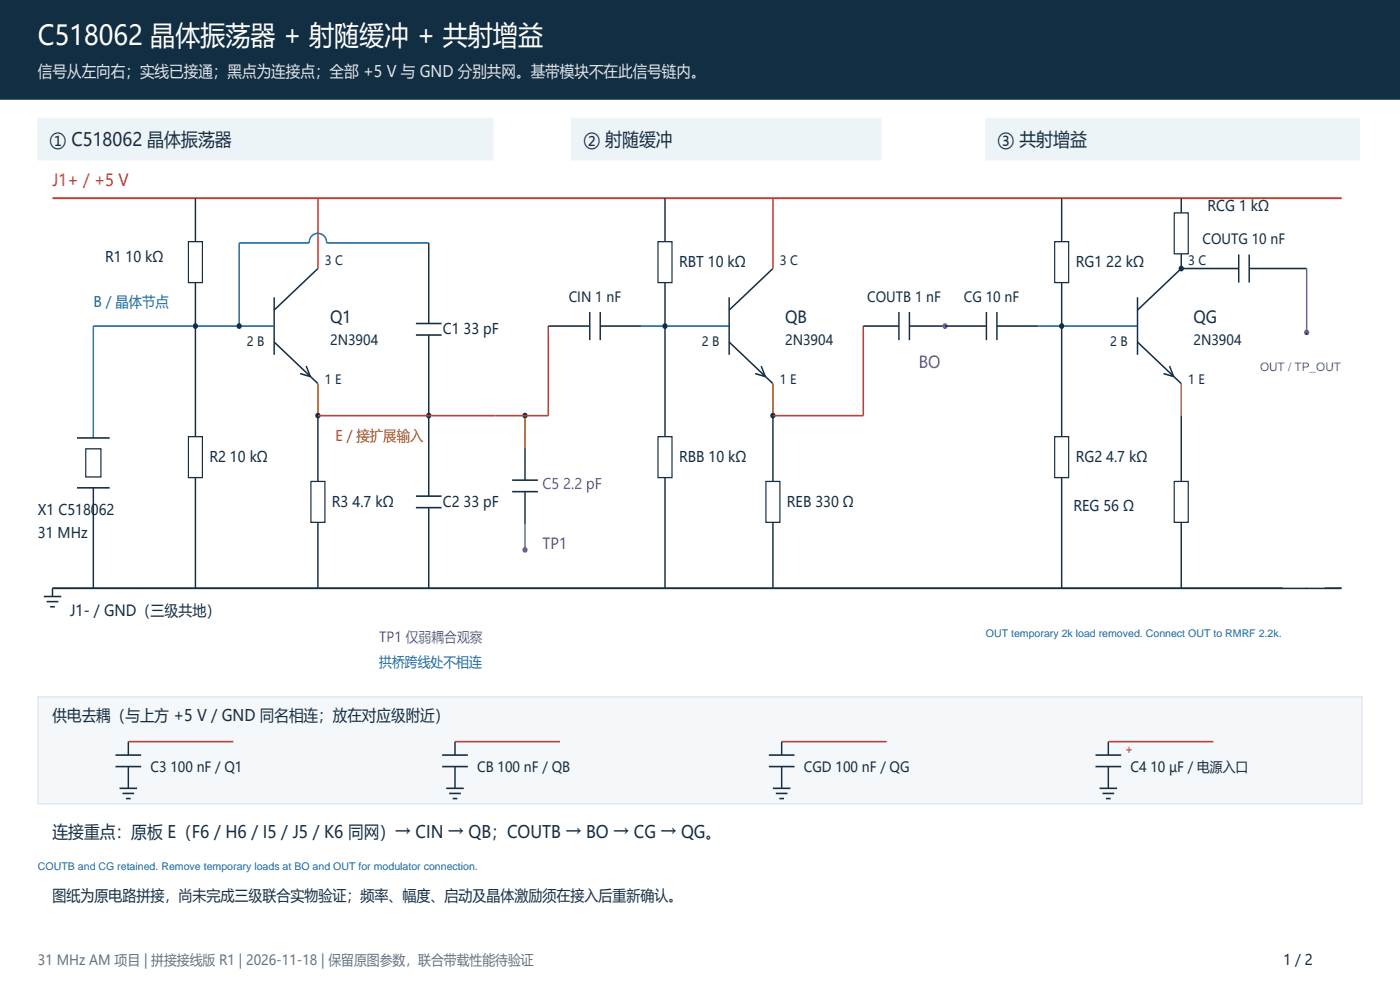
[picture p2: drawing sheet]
<svg xmlns="http://www.w3.org/2000/svg" width="420mm" height="297mm" viewBox="0 0 420 297" stroke-linecap="round" stroke-linejoin="round" font-family="sans-serif">
<path d="M0 0h420v29.7h-420z" fill-rule="evenodd" fill="#112e43" stroke="#112e43" stroke-width=".37"/>
<g fill="#edf4f8" stroke="#edf4f8" stroke-width=".37">
<path d="M11.4 35.4h136.5v12.5h-136.5z" fill-rule="evenodd"/>
<path d="M171.5 35.4h92.8v12.5h-92.8z" fill-rule="evenodd"/>
<path d="M295.8 35.4h112v12.5h-112z" fill-rule="evenodd"/>
</g>
<path d="M15.8 59.4h386.7" fill="none" stroke="#c43c36" stroke-width=".55"/>
<path d="M15.8 176.3h386.7" fill="none" stroke="#172d41" stroke-width=".55"/>
<path d="M58.6 59.4v13M82.3 89.1v17.2M95.4 80.5l-13.1 12.4M82.3 102.5l13.1 12.5M91.9 109.7l1.2 3.2-3-.9M13.1 178.8h5.3M15.8 176.3v2.5M14 180.3h3.5M15.1 181.8h1.4" fill="none" stroke="#172d41" stroke-width=".46"/>
<path d="M95.4 59.4v21.1" fill="none" stroke="#c43c36" stroke-width=".46"/>
<path d="M56.5 72.4h4.2v12.3h-4.2z" fill-rule="evenodd" fill="#fff" stroke="#172d41" stroke-width=".37"/>
<path d="M58.6 84.7v46.2" fill="none" stroke="#172d41" stroke-width=".46"/>
<path d="M56.5 130.9h4.2v12.2h-4.2z" fill-rule="evenodd" fill="#fff" stroke="#172d41" stroke-width=".37"/>
<path d="M58.6 143.1v33.2" fill="none" stroke="#172d41" stroke-width=".46"/>
<path d="M28 97.7h54.3" fill="none" stroke="#146fa5" stroke-width=".46"/>
<circle cx="58.6" cy="97.7" r=".82" fill="#172d41"/>
<path d="M28 97.7v33.6" fill="none" stroke="#146fa5" stroke-width=".46"/>
<path d="M23.1 131.3h9.8" fill="none" stroke="#172d41" stroke-width=".46"/>
<path d="M25.7 134.5h4.6v8.4h-4.6z" fill-rule="evenodd" fill="#fff" stroke="#172d41" stroke-width=".37"/>
<path d="M95.4 124.5v19.8M23.1 146.2h9.8M28 146.2v30.1" fill="none" stroke="#172d41" stroke-width=".46"/>
<path d="M95.4 115v9.5" fill="none" stroke="#b36b00" stroke-width=".46"/>
<path d="M93.3 144.3h4.2v12.2h-4.2z" fill-rule="evenodd" fill="#fff" stroke="#172d41" stroke-width=".37"/>
<path d="M95.4 156.5v19.8" fill="none" stroke="#172d41" stroke-width=".46"/>
<circle cx="95.3" cy="124.5" r=".82" fill="#172d41"/>
<path d="M71.8 72.8v24.9" fill="none" stroke="#146fa5" stroke-width=".46"/>
<circle cx="71.7" cy="97.7" r=".82" fill="#172d41"/>
<path d="M71.8 72.8h21a2.64 2.64 0 0 1 2.6-2.9 2.64 2.64 0 0 1 2.6 2.9h30.6" fill="none" stroke="#146fa5" stroke-width=".46"/>
<path d="M128.6 72.8v24.2M124.8 97h7.7M124.8 100.4h7.7M128.6 100.4v48.3M124.8 148.7h7.7M124.8 152.1h7.7M128.6 152.1v24.2" fill="none" stroke="#172d41" stroke-width=".46"/>
<circle cx="128.6" cy="124.5" r=".82" fill="#172d41"/>
<path d="M95.4 124.5h53.4M157.5 124.5v9.6" fill="none" stroke="#b36b00" stroke-width=".46"/>
<circle cx="157.5" cy="124.5" r=".82" fill="#172d41"/>
<path d="M157.5 134.1v9.8M153.7 143.9h7.7M153.7 147.4h7.7M157.5 147.4v9.7" fill="none" stroke="#172d41" stroke-width=".46"/>
<path d="M157.5 157.1v7.7" fill="none" stroke="#8240a5" stroke-width=".46"/>
<circle cx="157.5" cy="164.8" r=".82" fill="#8240a5"/>
<path d="M164.5 97.7v26.8h-15.7" fill="none" stroke="#b36b00" stroke-width=".46"/>
<path d="M199.5 59.4v13M164.5 97.7h12.4M176.9 93.5v8.4M180.1 97.7h12.4M180.1 93.5v8.4" fill="none" stroke="#172d41" stroke-width=".46"/>
<path d="M192.5 97.7h26.3" fill="none" stroke="#146fa5" stroke-width=".46"/>
<path d="M197.4 72.4h4.2v12.3h-4.2z" fill-rule="evenodd" fill="#fff" stroke="#172d41" stroke-width=".37"/>
<path d="M199.5 84.7v46.2" fill="none" stroke="#172d41" stroke-width=".46"/>
<path d="M197.4 130.9h4.2v12.2h-4.2z" fill-rule="evenodd" fill="#fff" stroke="#172d41" stroke-width=".37"/>
<path d="M199.5 143.1v33.2" fill="none" stroke="#172d41" stroke-width=".46"/>
<circle cx="199.5" cy="97.7" r=".82" fill="#172d41"/>
<path d="M218.8 89.1v17.2M231.9 80.5l-13.1 12.4M218.8 102.5l13.1 12.5M228.4 109.7l1.2 3.2-3-.9" fill="none" stroke="#172d41" stroke-width=".46"/>
<path d="M231.9 59.4v21.1" fill="none" stroke="#c43c36" stroke-width=".46"/>
<path d="M231.9 115v9.5" fill="none" stroke="#b36b00" stroke-width=".46"/>
<circle cx="231.8" cy="124.5" r=".82" fill="#172d41"/>
<path d="M231.9 124.5v19.8" fill="none" stroke="#172d41" stroke-width=".46"/>
<path d="M229.8 144.3h4.2v12.2h-4.2z" fill-rule="evenodd" fill="#fff" stroke="#172d41" stroke-width=".37"/>
<path d="M259 97.7h10.7M269.7 93.5v8.4M272.8 97.7h10.7M272.8 93.5v8.4M231.9 156.5v19.8" fill="none" stroke="#172d41" stroke-width=".46"/>
<path d="M259 97.7v26.8h-27.1" fill="none" stroke="#b36b00" stroke-width=".46"/>
<circle cx="283.5" cy="97.7" r=".82" fill="#8240a5"/>
<path d="M318.5 59.4v13M283.5 97.7h12.4M295.9 93.5v8.4M299.1 97.7h12.4M299.1 93.5v8.4" fill="none" stroke="#172d41" stroke-width=".46"/>
<path d="M311.5 97.7h29.8" fill="none" stroke="#146fa5" stroke-width=".46"/>
<path d="M316.4 72.4h4.2v12.3h-4.2z" fill-rule="evenodd" fill="#fff" stroke="#172d41" stroke-width=".37"/>
<path d="M318.5 84.7v46.2" fill="none" stroke="#172d41" stroke-width=".46"/>
<path d="M316.4 130.9h4.2v12.2h-4.2z" fill-rule="evenodd" fill="#fff" stroke="#172d41" stroke-width=".37"/>
<path d="M318.5 143.1v33.2" fill="none" stroke="#172d41" stroke-width=".46"/>
<circle cx="318.5" cy="97.7" r=".82" fill="#172d41"/>
<path d="M354.4 59.4v4.4M341.3 89.1v17.2M354.4 80.5l-13.1 12.4M341.3 102.5l13.1 12.5M350.9 109.7l1.2 3.2-3-.9" fill="none" stroke="#172d41" stroke-width=".46"/>
<path d="M352.3 63.8h4.2v12.3h-4.2z" fill-rule="evenodd" fill="#fff" stroke="#172d41" stroke-width=".37"/>
<path d="M354.4 76.1v4.4" fill="none" stroke="#172d41" stroke-width=".46"/>
<circle cx="354.3" cy="80.5" r=".82" fill="#172d41"/>
<path d="M371.6 76.3v8.4M374.8 76.3v8.4M354.4 80.5h17.2M374.8 80.5h17.2" fill="none" stroke="#172d41" stroke-width=".46"/>
<path d="M392 80.5v19.1" fill="none" stroke="#8240a5" stroke-width=".46"/>
<circle cx="392" cy="99.6" r=".82" fill="#8240a5"/>
<path d="M392 99.6v32.2M354.4 124.5v19.8M392 144.1v32.2" fill="none" stroke="#172d41" stroke-width=".46"/>
<path d="M354.4 115v9.5" fill="none" stroke="#b36b00" stroke-width=".46"/>
<path d="M352.3 144.3h4.2v12.2h-4.2z" fill-rule="evenodd" fill="#fff" stroke="#172d41" stroke-width=".37"/>
<path d="M354.4 156.5v19.8" fill="none" stroke="#172d41" stroke-width=".46"/>
<path d="M11.4 208.9h397.2v32h-397.2z" fill-rule="evenodd" fill="#f5f8fa" stroke="#dce5ec" stroke-width=".37"/>
<path d="M38.5 222.3h31.5M136.5 222.3h31.5M234.5 222.3h31.5M332.5 222.3h31.5" fill="none" stroke="#c43c36" stroke-width=".46"/>
<g fill="none" stroke="#172d41" stroke-width=".46">
<path d="M34.7 226.3h7.7M34.7 229.7h7.7M35.9 236.3h5.2M36.8 237.8h3.5M37.8 239.3h1.4M38.5 222.3v4M38.5 229.7v6.6M132.7 226.3h7.7M132.7 229.7h7.7M133.9 236.3h5.2M134.8 237.8h3.5M135.8 239.3h1.4"/>
<path d="M136.5 222.3v4M136.5 229.7v6.6M230.7 226.3h7.7M230.7 229.7h7.7M231.9 236.3h5.2M232.8 237.8h3.5M233.8 239.3h1.4M234.5 222.3v4M234.5 229.7v6.6M328.7 226.3h7.7M328.7 229.7h7.7M329.9 236.3h5.2"/>
<path d="M330.8 237.8h3.5M331.8 239.3h1.4M332.5 222.3v4M332.5 229.7v6.6"/>
</g>
<g fill="#fff" stroke="#fff" stroke-width=".35">
<path d="M385 100.6h12.2v75.3h-12.2z"/>
<path d="M364 139.9h22.7v19.1h-22.7z"/>
<path d="M297.5 187.8h107.6v14.4h-107.6z"/>
<path d="M376.2 103.5h31.5v17.2h-31.5z"/>
<path d="M9.6 254.8h396.4v8.7h-396.4z"/>
</g>
<text font-size="8.2" fill="#fff" x="11.4" y="13.4">C518062 晶体振荡器 + 射随缓冲 + 共射增益</text>
<g font-size="5.6" fill="#172d41">
<text x="14.9" y="43.9">① C518062 晶体振荡器</text>
<text x="175" y="43.9">② 射随缓冲</text>
<text x="299.2" y="43.9">③ 共射增益</text>
</g>
<text font-size="5.2" fill="#172d41" x="15.7" y="251">连接重点：原板 E（F6 / H6 / I5 / J5 / K6 同网）→ CIN → QB；COUTB → BO → CG → QG。</text>
<text font-size="5" fill="#c43c36" x="15.7" y="55.8">J1+ / +5 V</text>
<g font-size="5" fill="#172d41">
<text x="99.1" y="96.8">Q1</text>
<text x="235.6" y="96.8">QB</text>
<text x="358.1" y="96.8">QG</text>
</g>
<text font-size="5" fill="#8240a5" x="275.6" y="110.2">BO</text>
<text font-size="4.8" fill="#dbe8ee" x="11.4" y="23.2">信号从左向右；实线已接通；黑点为连接点；全部 +5 V 与 GND 分别共网。基带模块不在此信号链内。</text>
<text font-size="4.8" fill="#172d41" x="15.7" y="216.1">供电去耦（与上方 +5 V / GND 同名相连；放在对应级附近）</text>
<text font-size="4.6" fill="#8240a5" x="162.8" y="164.6">TP1</text>
<g font-size="4.6" fill="#172d41">
<text x="21" y="184.7">J1- / GND（三级共地）</text>
<text x="15.7" y="270.2">图纸为原电路拼接，尚未完成三级联合实物验证；频率、幅度、启动及晶体激励须在接入后重新确认。</text>
</g>
<g font-size="4.4" fill="#172d41">
<text x="362.2" y="63.2">RCG 1 kΩ</text>
<text x="31.5" y="78.6">R1 10 kΩ</text>
<text x="203.7" y="80.1">RBT 10 kΩ</text>
<text x="322.7" y="80.1">RG1 22 kΩ</text>
<text x="132.8" y="100.2">C1 33 pF</text>
<text x="62.8" y="138.5">R2 10 kΩ</text>
<text x="203.7" y="138.5">RBB 10 kΩ</text>
<text x="322.7" y="138.5">RG2 4.7 kΩ</text>
<text x="11.4" y="154.4">X1 C518062</text>
<text x="99.6" y="151.9">R3 4.7 kΩ</text>
<text x="132.8" y="151.9">C2 33 pF</text>
<text x="236.1" y="151.9">REB 330 Ω</text>
<text x="322" y="153.3">REG 56 Ω</text>
<text x="11.4" y="161.1">31 MHz</text>
<text x="385" y="289.3">1 / 2</text>
</g>
<text font-size="4.4" fill="#146fa5" x="28" y="92">B / 晶体节点</text>
<text font-size="4.4" fill="#b36b00" x="100.6" y="132.2">E / 接扩展输入</text>
<text font-size="4.4" fill="#8240a5" x="162.8" y="146.6">C5 2.2 pF</text>
<g font-size="4.2" fill="#172d41">
<text x="360.8" y="73.2">COUTG 10 nF</text>
<text x="170.6" y="90.4">CIN 1 nF</text>
<text x="260.2" y="90.4">COUTB 1 nF</text>
<text x="289.2" y="90.4">CG 10 nF</text>
<text x="99.1" y="103.5">2N3904</text>
<text x="235.6" y="103.5">2N3904</text>
<text x="358.1" y="103.5">2N3904</text>
<text x="45.2" y="231.3">C3 100 nF / Q1</text>
<text x="143.2" y="231.3">CB 100 nF / QB</text>
<text x="241.2" y="231.3">CGD 100 nF / QG</text>
<text x="339.1" y="231.3">C4 10 µF / 电源入口</text>
</g>
<text font-size="4.2" fill="#8240a5" x="113.8" y="192.4">TP1 仅弱耦合观察</text>
<text font-size="4.2" fill="#146fa5" x="113.8" y="200">拱桥跨线处不相连</text>
<text font-size="4.2" fill="#607486" x="11.4" y="289.3">31 MHz AM 项目 | 拼接接线版 R1 | 2026-11-18 | 保留原图参数，联合带载性能待验证</text>
<g font-size="3.8" fill="#172d41">
<text x="97.5" y="79.5">3 C</text>
<text x="234" y="79.5">3 C</text>
<text x="356.5" y="79.5">3 C</text>
<text x="74" y="103.7">2 B</text>
<text x="210.5" y="103.7">2 B</text>
<text x="333" y="103.7">2 B</text>
<text x="97.5" y="115">1 E</text>
<text x="234" y="115">1 E</text>
<text x="356.5" y="115">1 E</text>
</g>
<text font-size="3.8" fill="#c43c36" x="337.4" y="225.9">+</text>
<text font-size="3.5" fill="#8040a6" x="378" y="111.1">OUT / TP_OUT</text>
<g font-size="3.2" fill="#146bb0">
<text x="295.7" y="190.8">OUT temporary 2k load removed. Connect OUT to RMRF 2.2k.</text>
<text x="11.4" y="260.6">COUTB and CG retained. Remove temporary loads at BO and OUT for modulator connection.</text>
</g>
</svg>
